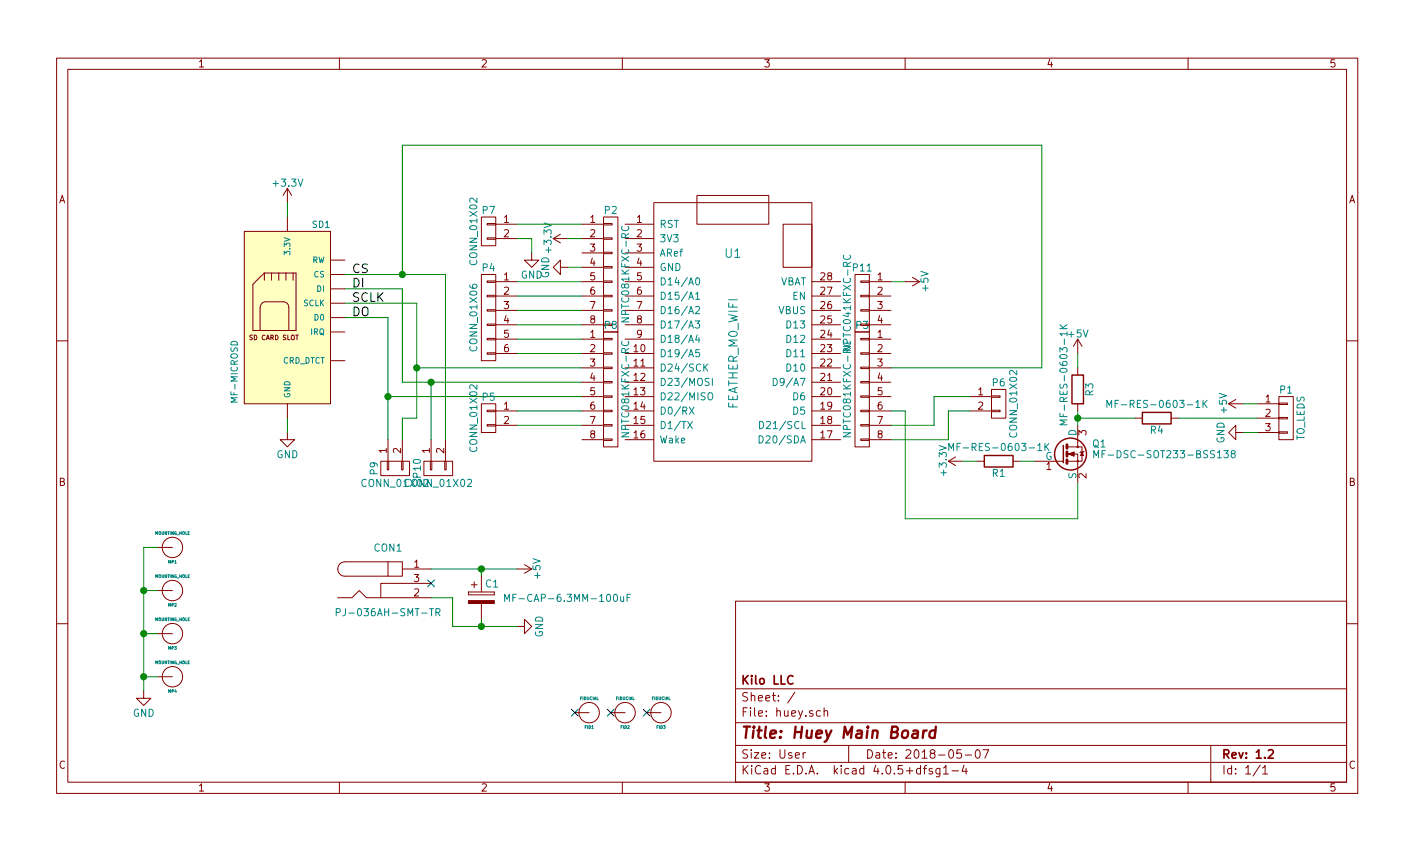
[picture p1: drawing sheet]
EESchema Schematic File Version 2
LIBS:power
LIBS:device
LIBS:transistors
LIBS:conn
LIBS:linear
LIBS:regul
LIBS:74xx
LIBS:cmos4000
LIBS:adc-dac
LIBS:memory
LIBS:xilinx
LIBS:microcontrollers
LIBS:dsp
LIBS:microchip
LIBS:analog_switches
LIBS:motorola
LIBS:texas
LIBS:intel
LIBS:audio
LIBS:interface
LIBS:digital-audio
LIBS:philips
LIBS:display
LIBS:cypress
LIBS:siliconi
LIBS:opto
LIBS:atmel
LIBS:contrib
LIBS:valves
LIBS:huey
LIBS:MF_Connectors
LIBS:huey-cache
EELAYER 25 0
EELAYER END
$Descr User 9843 5906
encoding utf-8
Sheet 1 1
Title "Huey Main Board"
Date "2018-05-07"
Rev "1.2"
Comp "Kilo LLC"
Comment1 ""
Comment2 ""
Comment3 ""
Comment4 ""
$EndDescr
$Comp
L Adafruit_Feather_M0_WiFi U1
U 1 1
P 5100 2300
F 0 "U1" H 5100 2850 60  0000 C CNN
F 1 "FEATHER_M0_WIFI" V 5100 2150 60  0000 C CNN
F 2 "Huey:Adafruit_Feather_M0_WiFi" H 4950 2300 60  0001 C CNN
F 3 "" H 4950 2300 60  0001 C CNN
	1    5100 2300
	1    0    0    -1  
$EndComp
$Comp
L SD_CARD_SLOT_MICRO_RIGHT SD1
U 1 1
P 2300 1600
F 0 "SD1" H 2300 1625 45  0000 L BNN
F 1 "MF-MICROSD" V 2990 400 45  0000 L BNN
F 2 "Huey:MF_Connectors-MF-MICROSD" V 3040 400 20  0001 L CNN
F 3 "" H 2300 1600 60  0000 C CNN
	1    2300 1600
	-1   0    0    -1  
$EndComp
$Comp
L CONN_01X03 P1
U 1 1
P 8950 2900
F 0 "P1" H 8950 3100 50  0000 C CNN
F 1 "TO_LEDS" V 9050 2900 50  0000 C CNN
F 2 "Huey:LED_BOARD_CONNECTOR" H 8950 2900 50  0001 C CNN
F 3 "" H 8950 2900 50  0000 C CNN
	1    8950 2900
	1    0    0    -1  
$EndComp
$Comp
L BARREL_JACK CON1
U 1 1
P 2700 4050
F 0 "CON1" H 2700 4300 50  0000 C CNN
F 1 "PJ-036AH-SMT-TR" H 2700 3850 50  0000 C CNN
F 2 "Huey:PJ-036AH-SMT-TR" H 2700 4050 50  0001 C CNN
F 3 "" H 2700 4050 50  0000 C CNN
F 4 "CP-036AHPJCT-ND" H 2700 4050 60  0001 C CNN "Digikey Part"
	1    2700 4050
	1    0    0    -1  
$EndComp
$Comp
L +3.3V #PWR01
U 1 1
P 2000 1400
F 0 "#PWR01" H 2000 1250 50  0001 C CNN
F 1 "+3.3V" H 2000 1540 50  0000 C CNN
F 2 "" H 2000 1400 50  0000 C CNN
F 3 "" H 2000 1400 50  0000 C CNN
	1    2000 1400
	1    0    0    -1  
$EndComp
Wire Wire Line
	2000 1400 2000 1500
$Comp
L +3.3V #PWR02
U 1 1
P 3950 1650
F 0 "#PWR02" H 3950 1500 50  0001 C CNN
F 1 "+3.3V" H 3950 1790 50  0000 C CNN
F 2 "" H 3950 1650 50  0000 C CNN
F 3 "" H 3950 1650 50  0000 C CNN
	1    3950 1650
	0    -1   -1   0   
$EndComp
Wire Wire Line
	2700 2200 2700 3050
Wire Wire Line
	2700 2200 2400 2200
Wire Wire Line
	2400 2000 2800 2000
Wire Wire Line
	2900 2100 2900 2900
Wire Wire Line
	2900 2100 2400 2100
Wire Wire Line
	7250 2550 7250 1000
Wire Wire Line
	7250 1000 2800 1000
Wire Wire Line
	2800 1000 2800 1900
$Comp
L GND #PWR03
U 1 1
P 2000 3000
F 0 "#PWR03" H 2000 2750 50  0001 C CNN
F 1 "GND" H 2000 2850 50  0000 C CNN
F 2 "" H 2000 3000 50  0000 C CNN
F 3 "" H 2000 3000 50  0000 C CNN
	1    2000 3000
	1    0    0    -1  
$EndComp
Wire Wire Line
	2000 3000 2000 2900
$Comp
L +5V #PWR04
U 1 1
P 3600 3950
F 0 "#PWR04" H 3600 3800 50  0001 C CNN
F 1 "+5V" H 3600 4090 50  0000 C CNN
F 2 "" H 3600 3950 50  0000 C CNN
F 3 "" H 3600 3950 50  0000 C CNN
	1    3600 3950
	0    1    1    0   
$EndComp
Wire Wire Line
	3000 3950 3600 3950
$Comp
L GND #PWR05
U 1 1
P 3600 4350
F 0 "#PWR05" H 3600 4100 50  0001 C CNN
F 1 "GND" H 3600 4200 50  0000 C CNN
F 2 "" H 3600 4350 50  0000 C CNN
F 3 "" H 3600 4350 50  0000 C CNN
	1    3600 4350
	0    -1   -1   0   
$EndComp
NoConn ~ 3000 4050
$Comp
L +5V #PWR06
U 1 1
P 8650 2800
F 0 "#PWR06" H 8650 2650 50  0001 C CNN
F 1 "+5V" H 8650 2940 50  0000 C CNN
F 2 "" H 8650 2800 50  0000 C CNN
F 3 "" H 8650 2800 50  0000 C CNN
	1    8650 2800
	0    -1   -1   0   
$EndComp
Wire Wire Line
	8750 2800 8650 2800
$Comp
L GND #PWR07
U 1 1
P 8650 3000
F 0 "#PWR07" H 8650 2750 50  0001 C CNN
F 1 "GND" H 8650 2850 50  0000 C CNN
F 2 "" H 8650 3000 50  0000 C CNN
F 3 "" H 8650 3000 50  0000 C CNN
	1    8650 3000
	0    1    1    0   
$EndComp
Wire Wire Line
	8750 3000 8650 3000
$Comp
L BSS138 Q1
U 1 1
P 7400 3150
F 0 "Q1" H 7600 3225 50  0000 L CNN
F 1 "MF-DSC-SOT233-BSS138" H 7600 3150 50  0000 L CNN
F 2 "Huey:MF_Discrete_Semiconductor-SOT-23-3" H 7600 3075 50  0001 L CIN
F 3 "" H 7400 3150 50  0000 L CNN
	1    7400 3150
	1    0    0    -1  
$EndComp
Wire Wire Line
	7500 2850 7500 2950
$Comp
L R R3
U 1 1
P 7500 2700
F 0 "R3" V 7580 2700 50  0000 C CNN
F 1 "MF-RES-0603-1K" V 7400 2800 50  0000 C CNN
F 2 "Resistors_SMD:R_0603" V 7430 2700 50  0001 C CNN
F 3 "" H 7500 2700 50  0000 C CNN
	1    7500 2700
	1    0    0    -1  
$EndComp
$Comp
L +5V #PWR08
U 1 1
P 7500 2450
F 0 "#PWR08" H 7500 2300 50  0001 C CNN
F 1 "+5V" H 7500 2590 50  0000 C CNN
F 2 "" H 7500 2450 50  0000 C CNN
F 3 "" H 7500 2450 50  0000 C CNN
	1    7500 2450
	1    0    0    -1  
$EndComp
Wire Wire Line
	7500 2450 7500 2550
Connection ~ 7500 2900
Wire Wire Line
	6300 2850 6300 3600
Wire Wire Line
	7500 3600 7500 3350
$Comp
L R R1
U 1 1
P 6950 3200
F 0 "R1" V 7030 3200 50  0000 C CNN
F 1 "MF-RES-0603-1K" V 6850 3200 50  0000 C CNN
F 2 "Resistors_SMD:R_0603" V 6880 3200 50  0001 C CNN
F 3 "" H 6950 3200 50  0000 C CNN
	1    6950 3200
	0    1    1    0   
$EndComp
Wire Wire Line
	7100 3200 7200 3200
$Comp
L +3.3V #PWR09
U 1 1
P 6700 3200
F 0 "#PWR09" H 6700 3050 50  0001 C CNN
F 1 "+3.3V" H 6700 3340 50  0000 C CNN
F 2 "" H 6700 3200 50  0000 C CNN
F 3 "" H 6700 3200 50  0000 C CNN
	1    6700 3200
	0    -1   -1   0   
$EndComp
Wire Wire Line
	6700 3200 6800 3200
Wire Wire Line
	6300 3600 7500 3600
$Comp
L R R4
U 1 1
P 8050 2900
F 0 "R4" V 8130 2900 50  0000 C CNN
F 1 "MF-RES-0603-1K" V 7950 2900 50  0000 C CNN
F 2 "Resistors_SMD:R_0603" V 7980 2900 50  0001 C CNN
F 3 "" H 8050 2900 50  0000 C CNN
	1    8050 2900
	0    1    1    0   
$EndComp
Wire Wire Line
	7500 2900 7900 2900
Wire Wire Line
	8200 2900 8750 2900
$Comp
L MOUNTING_HOLE MP1
U 1 1
P 1200 3800
F 0 "MP1" H 1200 3700 20  0000 C CNN
F 1 "MOUNTING_HOLE" H 1200 3900 20  0000 C CNN
F 2 "Huey:MOUNTING_HOLE_#4" H 1200 3800 60  0001 C CNN
F 3 "" H 1200 3800 60  0000 C CNN
	1    1200 3800
	1    0    0    -1  
$EndComp
$Comp
L MOUNTING_HOLE MP3
U 1 1
P 1200 4400
F 0 "MP3" H 1200 4300 20  0000 C CNN
F 1 "MOUNTING_HOLE" H 1200 4500 20  0000 C CNN
F 2 "Huey:MOUNTING_HOLE_#4" H 1200 4400 60  0001 C CNN
F 3 "" H 1200 4400 60  0000 C CNN
	1    1200 4400
	1    0    0    -1  
$EndComp
$Comp
L MOUNTING_HOLE MP4
U 1 1
P 1200 4700
F 0 "MP4" H 1200 4600 20  0000 C CNN
F 1 "MOUNTING_HOLE" H 1200 4800 20  0000 C CNN
F 2 "Huey:MOUNTING_HOLE_#4" H 1200 4700 60  0001 C CNN
F 3 "" H 1200 4700 60  0000 C CNN
	1    1200 4700
	1    0    0    -1  
$EndComp
$Comp
L MOUNTING_HOLE MP2
U 1 1
P 1200 4100
F 0 "MP2" H 1200 4000 20  0000 C CNN
F 1 "MOUNTING_HOLE" H 1200 4200 20  0000 C CNN
F 2 "Huey:MOUNTING_HOLE_#4" H 1200 4100 60  0001 C CNN
F 3 "" H 1200 4100 60  0000 C CNN
	1    1200 4100
	1    0    0    -1  
$EndComp
$Comp
L CP C1
U 1 1
P 3350 4150
F 0 "C1" H 3375 4250 50  0000 L CNN
F 1 "MF-CAP-6.3MM-100uF" H 3500 4150 50  0000 L CNN
F 2 "Huey:MF_Passives-CP6.3MM" H 3388 4000 50  0001 C CNN
F 3 "" H 3350 4150 50  0000 C CNN
	1    3350 4150
	1    0    0    -1  
$EndComp
Wire Wire Line
	3350 4000 3350 3950
Connection ~ 3350 3950
Wire Wire Line
	3000 4150 3150 4150
Wire Wire Line
	3150 4150 3150 4350
Wire Wire Line
	3150 4350 3600 4350
Wire Wire Line
	3350 4350 3350 4300
Connection ~ 3350 4350
$Comp
L MOUNTING_HOLE FID1
U 1 1
P 4100 4950
F 0 "FID1" H 4100 4850 20  0000 C CNN
F 1 "FIDUCIAL" H 4100 5050 20  0000 C CNN
F 2 "Fiducials:Fiducial_1mm_Dia_2.54mm_Outer_CopperTop" H 4100 4950 60  0001 C CNN
F 3 "" H 4100 4950 60  0000 C CNN
	1    4100 4950
	1    0    0    -1  
$EndComp
$Comp
L MOUNTING_HOLE FID2
U 1 1
P 4350 4950
F 0 "FID2" H 4350 4850 20  0000 C CNN
F 1 "FIDUCIAL" H 4350 5050 20  0000 C CNN
F 2 "Fiducials:Fiducial_1mm_Dia_2.54mm_Outer_CopperTop" H 4350 4950 60  0001 C CNN
F 3 "" H 4350 4950 60  0000 C CNN
	1    4350 4950
	1    0    0    -1  
$EndComp
$Comp
L MOUNTING_HOLE FID3
U 1 1
P 4600 4950
F 0 "FID3" H 4600 4850 20  0000 C CNN
F 1 "FIDUCIAL" H 4600 5050 20  0000 C CNN
F 2 "Fiducials:Fiducial_1mm_Dia_2.54mm_Outer_CopperTop" H 4600 4950 60  0001 C CNN
F 3 "" H 4600 4950 60  0000 C CNN
	1    4600 4950
	1    0    0    -1  
$EndComp
NoConn ~ 4000 4950
NoConn ~ 4250 4950
NoConn ~ 4500 4950
$Comp
L GND #PWR010
U 1 1
P 1000 4800
F 0 "#PWR010" H 1000 4550 50  0001 C CNN
F 1 "GND" H 1000 4650 50  0000 C CNN
F 2 "" H 1000 4800 50  0000 C CNN
F 3 "" H 1000 4800 50  0000 C CNN
	1    1000 4800
	1    0    0    -1  
$EndComp
Wire Wire Line
	1000 3800 1000 4800
Wire Wire Line
	1000 4100 1100 4100
Wire Wire Line
	1000 3800 1100 3800
Connection ~ 1000 4100
Wire Wire Line
	1000 4700 1100 4700
Connection ~ 1000 4700
Wire Wire Line
	1100 4400 1000 4400
Connection ~ 1000 4400
Wire Wire Line
	3950 1650 4050 1650
Wire Wire Line
	2900 2550 4050 2550
Wire Wire Line
	2800 2650 4050 2650
Wire Wire Line
	2700 2750 4050 2750
Wire Wire Line
	6200 2850 6300 2850
Wire Wire Line
	7250 2550 6200 2550
Wire Wire Line
	6200 1950 6300 1950
$Comp
L +5V #PWR011
U 1 1
P 6300 1950
F 0 "#PWR011" H 6300 1800 50  0001 C CNN
F 1 "+5V" H 6300 2090 50  0000 C CNN
F 2 "" H 6300 1950 50  0000 C CNN
F 3 "" H 6300 1950 50  0000 C CNN
	1    6300 1950
	0    1    1    0   
$EndComp
$Comp
L CONN_01X02 P5
U 1 1
P 3400 2900
F 0 "P5" H 3400 3050 50  0000 C CNN
F 1 "CONN_01X02" V 3500 2900 50  0000 C CNN
F 2 "Pin_Headers:Pin_Header_Straight_1x02" H 3400 2900 50  0001 C CNN
F 3 "" H 3400 2900 50  0000 C CNN
	1    3400 2900
	-1   0    0    -1  
$EndComp
Wire Wire Line
	4050 2850 3600 2850
Wire Wire Line
	3600 2950 4050 2950
$Comp
L CONN_01X02 P6
U 1 1
P 6950 2800
F 0 "P6" H 6950 2950 50  0000 C CNN
F 1 "CONN_01X02" V 7050 2800 50  0000 C CNN
F 2 "Pin_Headers:Pin_Header_Straight_1x02" H 6950 2800 50  0001 C CNN
F 3 "" H 6950 2800 50  0000 C CNN
	1    6950 2800
	1    0    0    -1  
$EndComp
Wire Wire Line
	6200 2950 6500 2950
Wire Wire Line
	6500 2950 6500 2750
Wire Wire Line
	6500 2750 6750 2750
Wire Wire Line
	6200 3050 6600 3050
Wire Wire Line
	6600 3050 6600 2850
Wire Wire Line
	6600 2850 6750 2850
Wire Wire Line
	4050 1850 3950 1850
$Comp
L GND #PWR012
U 1 1
P 3950 1850
F 0 "#PWR012" H 3950 1600 50  0001 C CNN
F 1 "GND" H 3950 1700 50  0000 C CNN
F 2 "" H 3950 1850 50  0000 C CNN
F 3 "" H 3950 1850 50  0000 C CNN
	1    3950 1850
	0    1    1    0   
$EndComp
$Comp
L CONN_01X06 P4
U 1 1
P 3400 2200
F 0 "P4" H 3400 2550 50  0000 C CNN
F 1 "CONN_01X06" V 3500 2200 50  0000 C CNN
F 2 "Pin_Headers:Pin_Header_Straight_1x06" H 3400 2200 50  0001 C CNN
F 3 "" H 3400 2200 50  0000 C CNN
	1    3400 2200
	-1   0    0    -1  
$EndComp
Wire Wire Line
	4050 1950 3600 1950
Wire Wire Line
	3600 2050 4050 2050
Wire Wire Line
	4050 2150 3600 2150
Wire Wire Line
	3600 2250 4050 2250
Wire Wire Line
	4050 2350 3600 2350
Wire Wire Line
	3600 2450 4050 2450
$Comp
L CONN_01X02 P7
U 1 1
P 3400 1600
F 0 "P7" H 3400 1750 50  0000 C CNN
F 1 "CONN_01X02" V 3500 1600 50  0000 C CNN
F 2 "Pin_Headers:Pin_Header_Straight_1x02" H 3400 1600 50  0001 C CNN
F 3 "" H 3400 1600 50  0000 C CNN
	1    3400 1600
	-1   0    0    -1  
$EndComp
$Comp
L GND #PWR013
U 1 1
P 3700 1750
F 0 "#PWR013" H 3700 1500 50  0001 C CNN
F 1 "GND" H 3700 1600 50  0000 C CNN
F 2 "" H 3700 1750 50  0000 C CNN
F 3 "" H 3700 1750 50  0000 C CNN
	1    3700 1750
	1    0    0    -1  
$EndComp
Wire Wire Line
	3600 1650 3700 1650
Wire Wire Line
	3700 1650 3700 1750
Wire Wire Line
	4050 1550 3600 1550
$Comp
L CONN_01X08 P2
U 1 1
P 4250 1900
F 0 "P2" H 4250 2350 50  0000 C CNN
F 1 "NPTC081KFXC-RC" V 4350 1900 50  0000 C CNN
F 2 "Huey:FEMALE_HEADER_8x1_SMD" H 4250 1900 50  0001 C CNN
F 3 "" H 4250 1900 50  0000 C CNN
	1    4250 1900
	1    0    0    -1  
$EndComp
$Comp
L CONN_01X08 P8
U 1 1
P 4250 2700
F 0 "P8" H 4250 3150 50  0000 C CNN
F 1 "NPTC081KFXC-RC" V 4350 2700 50  0000 C CNN
F 2 "Huey:FEMALE_HEADER_8x1_SMD" H 4250 2700 50  0001 C CNN
F 3 "" H 4250 2700 50  0000 C CNN
	1    4250 2700
	1    0    0    -1  
$EndComp
$Comp
L CONN_01X02 P9
U 1 1
P 2750 3250
F 0 "P9" H 2750 3400 50  0000 C CNN
F 1 "CONN_01X02" V 2850 3250 50  0000 C CNN
F 2 "Pin_Headers:Pin_Header_Straight_1x02" H 2750 3250 50  0001 C CNN
F 3 "" H 2750 3250 50  0000 C CNN
	1    2750 3250
	0    -1   1    0   
$EndComp
$Comp
L CONN_01X02 P10
U 1 1
P 3050 3250
F 0 "P10" H 3050 3400 50  0000 C CNN
F 1 "CONN_01X02" V 3150 3250 50  0000 C CNN
F 2 "Pin_Headers:Pin_Header_Straight_1x02" H 3050 3250 50  0001 C CNN
F 3 "" H 3050 3250 50  0000 C CNN
	1    3050 3250
	0    -1   1    0   
$EndComp
Connection ~ 2700 2750
Wire Wire Line
	3100 1900 3100 3050
Connection ~ 2800 1900
Wire Wire Line
	3000 3050 3000 2650
Connection ~ 3000 2650
Wire Wire Line
	2800 2000 2800 2650
Wire Wire Line
	2800 3050 2800 2900
Wire Wire Line
	2800 2900 2900 2900
Connection ~ 2900 2550
Text Label 2450 2200 0    60   ~ 0
DO
Text Label 2450 2100 0    60   ~ 0
SCLK
Text Label 2450 2000 0    60   ~ 0
DI
Text Label 2450 1900 0    60   ~ 0
CS
Wire Wire Line
	2400 1900 3100 1900
$Comp
L CONN_01X08 P3
U 1 1
P 6000 2700
F 0 "P3" H 6000 3150 50  0000 C CNN
F 1 "NPTC081KFXC-RC" V 6100 2700 50  0000 C CNN
F 2 "Huey:FEMALE_HEADER_8x1_SMD" H 6000 2700 50  0001 C CNN
F 3 "" H 6000 2700 50  0000 C CNN
	1    6000 2700
	-1   0    0    -1  
$EndComp
$Comp
L CONN_01X04 P11
U 1 1
P 6000 2100
F 0 "P11" H 6000 2350 50  0000 C CNN
F 1 "NPTC041KFXC-RC" V 6100 2100 50  0000 C CNN
F 2 "Huey:FEMALE_HEADER_04x1_SMD" H 6000 2100 50  0001 C CNN
F 3 "" H 6000 2100 50  0000 C CNN
	1    6000 2100
	-1   0    0    -1  
$EndComp
$EndSCHEMATC
